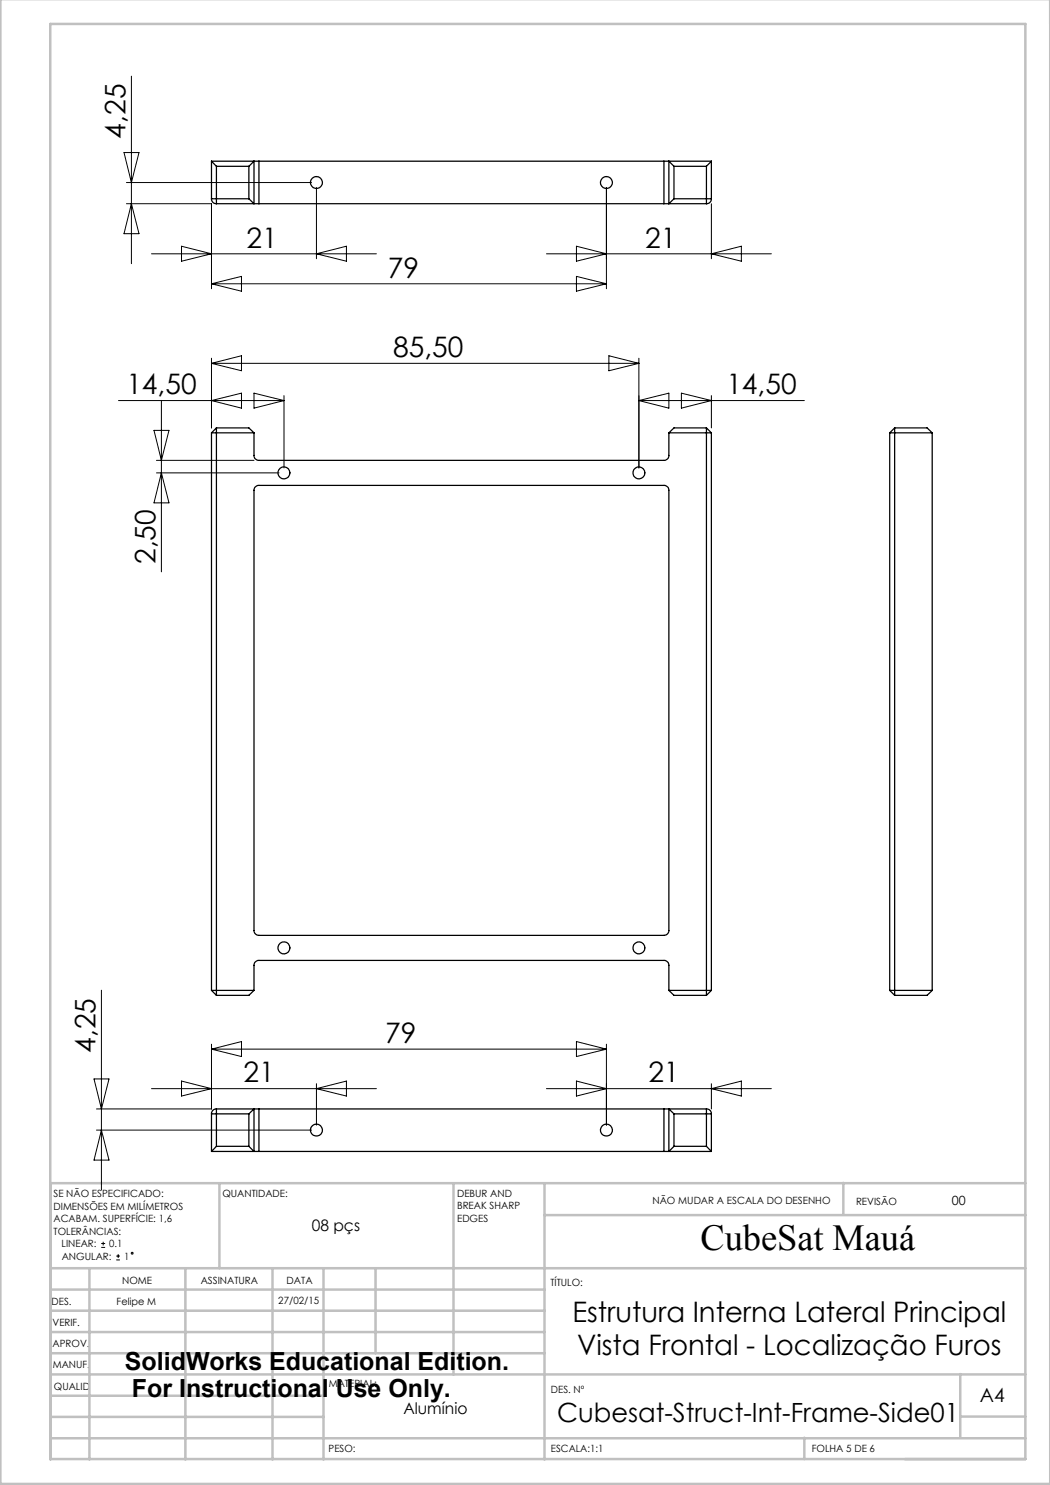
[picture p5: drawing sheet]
<svg xmlns="http://www.w3.org/2000/svg" width="210mm" height="297mm" viewBox="0 0 210 297" stroke-linecap="round" stroke-linejoin="round" font-family="sans-serif">
<g fill="none" stroke="#000" stroke-width=".2">
<path d="M26.3 15.2v37.5M24.8 30.5h3l-1.5 6zM25.3 36.5h37M63.3 37.5v14.2M121.3 37.5v20.2M25.3 40.7h17v17M26.3 40.7l1.5 6h-3zM30.3 50.8h45M36.3 49.2l6 1.6-6 1.4zM42.3 56.8l6-1.5v2.9zM42.3 56.8h79M63.3 50.8l6-1.6v3z"/>
<path d="M109.3 50.8h45M115.3 55.3l6 1.5-6 1.4zM115.3 49.2l6 1.6-6 1.4zM142.3 40.7v11M142.3 50.8l6-1.6v3zM42.3 71.6v14M42.3 72.7l6-1.5v3zM42.3 72.7h85.5M50.8 78.6l6 1.5-6 1.5zM56.8 79.1v14.5M121.8 71.2l6 1.5-6 1.5zM127.8 71.6v22"/>
<path d="M136.3 78.6l6 1.5-6 1.5zM142.3 79.1v6.5M23.7 80.1h33.1M30.8 86.1h3l-1.5 6zM31.3 94.6h24.5M31.3 92.1h19.5M32.3 80.1v34.3M32.3 94.6l1.5 6h-3zM42.3 80.1l6-1.5v3zM127.8 80.1h33.1M127.8 80.1l6-1.5v3zM20.3 198v40"/>
<path d="M18.8 215.8h3l-1.5 6zM30.3 217.7h45M36.3 216.2l6 1.5-6 1.5zM42.3 208.8v13h-23M42.3 209.8l6-1.5v3zM42.3 209.8h79M63.3 216.7v8.3M63.3 217.7l6-1.5v3zM109.3 217.7h45M115.3 208.3l6 1.5-6 1.5zM115.3 216.2l6 1.5-6 1.5zM121.3 208.8v16.2"/>
<path d="M142.3 216.7v5.1M142.3 217.7l6-1.5v3zM19.3 226h43M20.3 226l1.5 6h-3zM20.2 249.5h.8M20.2 248.7h.8M20.6 248.4v.7M23.2 252h.8M23.2 251.2h.8M23.6 250.8v.8"/>
<circle cx="26.4" cy="250.6" r=".19"/>
</g>
<g fill="none" stroke="#c0c0c0" stroke-width=".5">
<path d="M.1 -.1v296.9h209.9v-296.9M10.1 4.8h195v287h-195zM43.9 236.6v17M90.7 236.6v38.3M108.9 236.6v55.3M168.7 236.6v6.3M205.1 236.6h-195v55.3M10.1 253.6h195M10.1 257.9h98.8M17.9 253.6v38.3M37.1 253.6v38.3M54.5 253.6v38.3"/>
<path d="M64.7 253.6v38.3M75.1 253.6v17M108.9 243h96.2M10.1 270.6h98.8M10.1 266.4h98.8M10.1 262.1h98.8M10.1 279.1h54.6M10.1 274.9h195M192.1 274.8v12.7M10.1 287.7h195M10.1 283.4h54.6M160.9 287.5v4.3"/>
<path d="M192.1 283.3h13"/>
</g>
<g fill="none" stroke="#000" stroke-width=".25">
<path d="M42.3 39.8a.96 .96 0 0 0 1 .9M42.3 32.2v7.6M42.3 32.2h8.5M42.3 32.2l1 1.1M42.3 39.8h7.5M43.3 33.3v7.4M43.3 33.3h6.5M49.8 33.3v6.5M49.8 39.8l1 .9M50.8 32.2h1M50.8 32.2v8.5M50.8 32.2l-1 1.1"/>
<path d="M51.8 32.2h81M51.8 32.2v8.5M132.8 32.2h1M132.8 32.2v8.5M133.8 32.2v8.5M133.8 32.2h8.5M133.8 32.2l1 1.1M134.8 33.3h6.5M134.8 39.8h7.5M134.8 33.3v6.5M134.8 39.8l-1 .9M141.3 33.3v7.4"/>
<path d="M142.3 39.8a.96 .96 0 0 1-1 .9M142.3 32.2v7.6M142.3 32.2l-1 1.1M43.3 40.7h7.5M50.8 40.7h1M51.8 40.7h81M132.8 40.7h1M133.8 40.7h7.5M42.3 86.6h8.5M42.3 86.6v111.5M43.3 85.6v113.5M43.3 85.6h6.5l1 1"/>
<path d="M43.3 85.6l-1 1M50.8 86.6v4.5a.96 .96 0 0 0 1 1h81a.96 .96 0 0 0 1-1v-4.5M50.9 97.5l.7-.4h81.2a.96 .96 0 0 1 1 1v88a.96 .96 0 0 1-1 1h-81a.96 .96 0 0 1-1-1v-88.2zM133.8 86.6h8.5M141.3 85.6l1 1M141.3 85.6v113.5M141.3 85.6h-6.5l-1 1M142.3 86.6v111.5M177.9 86.6h8.5M177.9 86.6v111.5M178.9 85.6h6.5l1 1M178.9 85.6v113.5"/>
<path d="M178.9 85.6l-1 1M186.4 86.6v111.5M42.3 198.1h8.5M42.3 198.1l1 1M50.8 198.1v-5a.96 .96 0 0 1 1-1h81a.96 .96 0 0 1 1 1v5M50.8 198.1l-1 1h-6.5M133.8 198.1h8.5M133.8 198.1l1 1h6.5M142.3 198.1l-1 1M177.9 198.1h8.5M177.9 198.1l1 1M186.4 198.1l-1 1h-6.5"/>
<path d="M42.3 222.8v7.5M42.3 222.8h7.5M42.3 230.3h8.5M43.3 221.8a.96 .96 0 0 0-1 1M43.3 221.8v7.5M43.3 229.3h6.5M43.3 229.3l-1 1M43.3 221.8h7.5M49.8 222.8v6.5M49.8 229.3l1 1M50.8 221.8h1M50.8 230.3h1"/>
<path d="M50.8 221.8v8.5M50.8 221.8l-1 1M51.8 221.8v8.5M51.8 230.3h81M51.8 221.8h81M132.8 221.8h1M132.8 230.3h1M132.8 221.8v8.5M133.8 221.8v8.5M133.8 221.8l1 1M133.8 230.3h8.5M133.8 221.8h7.5"/>
<path d="M134.8 222.8v6.5M134.8 222.8h7.5M134.8 229.3h6.5M134.8 229.3l-1 1M141.3 221.8a.96 .96 0 0 1 1 1M141.3 221.8v7.5M141.3 229.3l1 1M142.3 222.8v7.5"/>
<circle cx="63.3" cy="36.5" r="1.2"/>
<circle cx="121.3" cy="36.5" r="1.2"/>
<circle cx="56.8" cy="94.6" r="1.21"/>
<circle cx="127.8" cy="94.6" r="1.2"/>
<circle cx="56.8" cy="189.6" r="1.21"/>
<circle cx="127.8" cy="189.6" r="1.2"/>
<circle cx="63.3" cy="226" r="1.2"/>
<circle cx="121.3" cy="226" r="1.2"/>
</g>
<text font-size="7.3" x="140.1" y="249.9">CubeSat Mauá</text>
<g font-size="5.6">
<text x="25.1" y="27.7" transform="rotate(-90 25.1 27.7)">4,25</text>
<text x="49.3" y="49.5">21</text>
<text x="129.1" y="49.5">21</text>
<text x="77.6" y="55.5">79</text>
<text x="78.6" y="71.4">85,50</text>
<text x="25.3" y="78.9">14,50</text>
<text x="145.3" y="78.9">14,50</text>
<text x="31.1" y="112.8" transform="rotate(-90 31.1 112.8)">2,50</text>
<text x="77" y="208.6">79</text>
<text x="19.1" y="210.5" transform="rotate(-90 19.1 210.5)">4,25</text>
<text x="48.7" y="216.5">21</text>
<text x="129.7" y="216.5">21</text>
<text x="114.5" y="264.3">Estrutura Interna Lateral Principal</text>
<text x="115.4" y="270.9">Vista Frontal - Localização Furos</text>
</g>
<text font-size="5.3" x="111.4" y="284.3">Cubesat-Struct-Int-Frame-Side01</text>
<g font-size="5">
<text x="25" y="273.9">SolidWorks Educational Edition.</text>
<text x="26.4" y="279.4">For Instructional Use Only.</text>
</g>
<text font-size="3.9" x="196" y="280.4">A4</text>
<g font-size="3.2">
<text x="62.3" y="246.3">08 pçs</text>
<text x="80.7" y="282.8">Alumínio</text>
</g>
<text font-size="2.5" x="190.4" y="240.9">00</text>
<g font-size="2">
<text x="10.7" y="239.5">SE NÃO ESPECIFICADO:</text>
<text x="44.5" y="239.5">QUANTIDADE:</text>
<text x="91.4" y="239.4">DEBUR AND</text>
<text x="10.7" y="242">DIMENSÕES EM MILÍMETROS</text>
<text x="10.7" y="244.5">ACABAM. SUPERFÍCIE: 1,6</text>
<text x="91.4" y="241.9">BREAK SHARP</text>
<text x="91.4" y="244.4">EDGES</text>
<text x="130.5" y="240.8">NÃO MUDAR A ESCALA DO DESENHO</text>
<text x="171.2" y="241">REVISÃO</text>
<text x="10.7" y="247">TOLERÂNCIAS:</text>
<text x="12.3" y="249.5">LINEAR:</text>
<text x="12.3" y="252">ANGULAR:</text>
<text x="21.8" y="249.5">0.1</text>
<text x="24.8" y="252">1</text>
<text x="24.4" y="256.9">NOME</text>
<text x="40.1" y="256.8">ASSINATURA</text>
<text x="57.3" y="256.8">DATA</text>
<text x="110.1" y="257.1">TÍTULO:</text>
<text x="10.3" y="260.9">DES.</text>
<text x="23.3" y="261">Felipe M</text>
<text x="55.7" y="260.8">27/02/15</text>
<text x="10.5" y="269.3">APROV.</text>
<text x="10.5" y="265.2">VERIF.</text>
<text x="10.6" y="273.6">MANUF.</text>
<text x="10.8" y="278">QUALID</text>
<text x="65.8" y="277.4">MATERIAL:</text>
<text x="110.2" y="278.5">DES. Nº</text>
<text x="65.7" y="290.4">PESO:</text>
<text x="110.2" y="290.5">ESCALA:1:1</text>
<text x="162.4" y="290.4">FOLHA 5 DE 6</text>
</g>
</svg>
